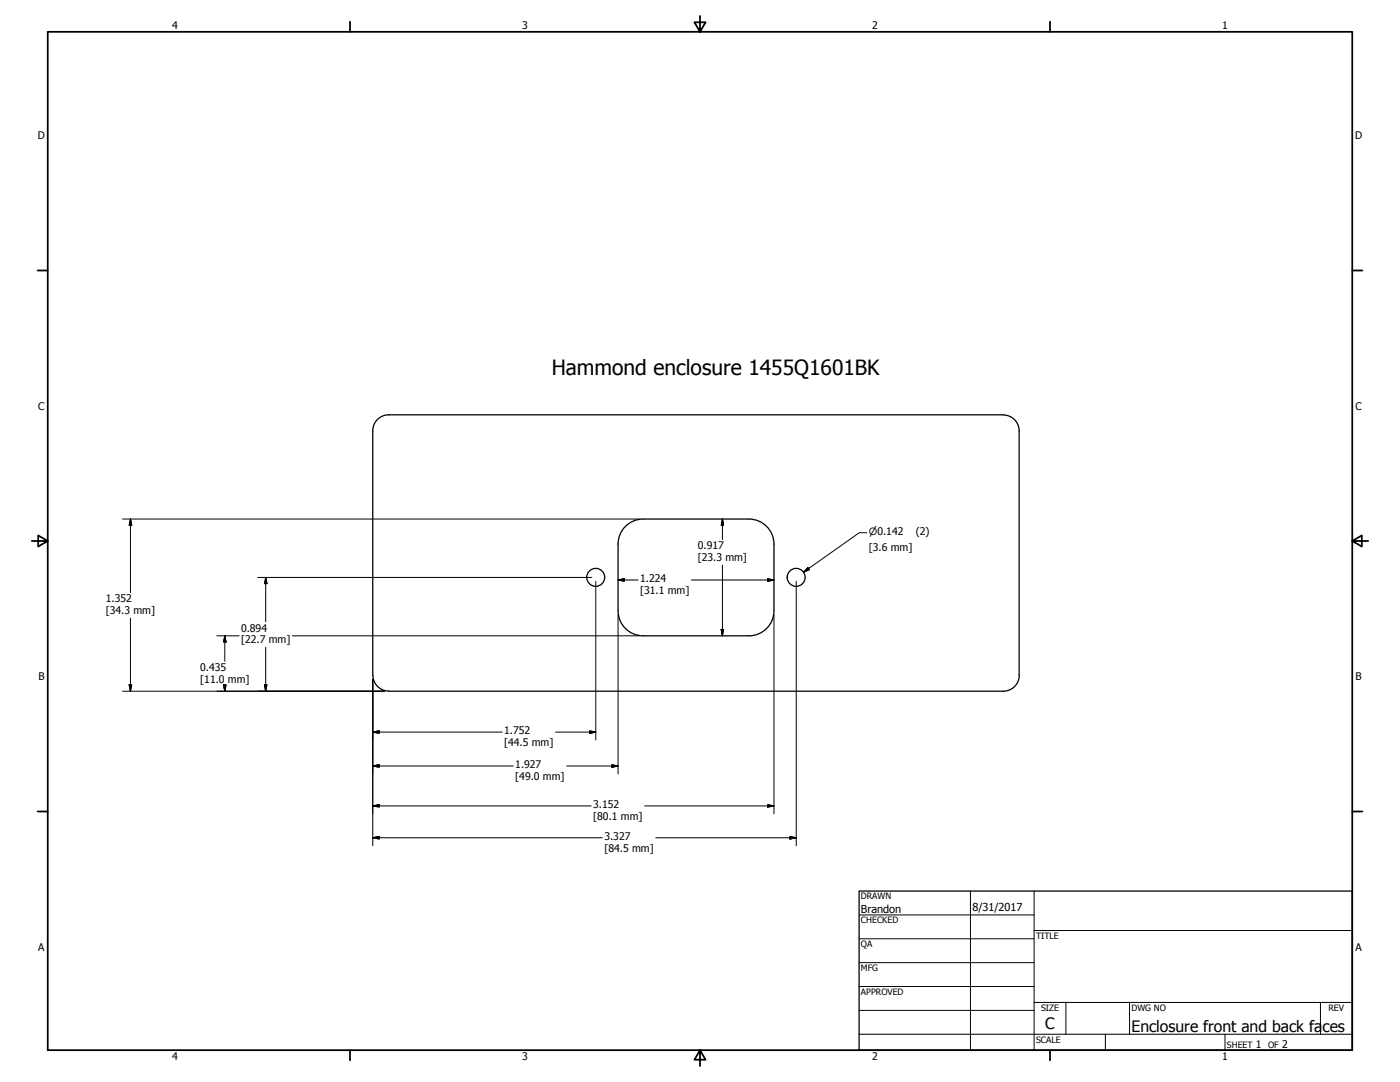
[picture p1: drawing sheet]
<svg xmlns="http://www.w3.org/2000/svg" width="559mm" height="432mm" viewBox="0 0 559 432" stroke-linecap="round" stroke-linejoin="round" font-family="sans-serif">
<!-- layer: Visible (ANSI) -->
<g fill="none" stroke="#000" stroke-width=".51">
<path d="M400.4 165.5h-245.2a6.4 6.4 0 0 0-6.4 6.4v97.6M400.5 165.6a6.3 6.3 0 0 1 6.3 6.3v97.6M298.9 207.1h-42.2a10 10 0 0 0-10 10v26.6M298.9 207.1a10 10 0 0 1 10 10v26.6M246.7 243.7a10 10 0 0 0 10 10M256.7 253.7h42.2M308.9 243.7a10 10 0 0 1-10 10M148.8 269.5a6.3 6.3 0 0 0 6.4 6.3h245.2a6.4 6.4 0 0 0 6.4-6.3"/>
<circle cx="237.8" cy="230.4" r="3.6"/>
<circle cx="317.8" cy="230.4" r="3.6"/>
</g>
<!-- layer: Border (ANSI) -->
<g fill="none" stroke="#000" stroke-width=".7">
<path d="M19 12.7h520.8v406.4h-520.8zM139.7 8.6v4.1M279.4 6.3v6.4l-2.2-3.8h4.4l-2.2 3.8M419.1 8.6v4.1M15 107.9h4M539.8 107.9h4M12.7 215.9h6.3l-3.8-2.2v4.4l3.8-2.2M539.8 215.9l3.8 2.2v-4.4l-3.8 2.2h6.3M15 323.8h4M539.8 323.8h4M139.7 419.1v4.1M279.4 419.1l2.2 3.8h-4.4l2.2-3.8v6.3"/>
<path d="M419.1 419.1v4.1"/>
</g>
<!-- layer: Title (ANSI) -->
<g fill="none" stroke="#000" stroke-width=".4">
<path d="M387.3 355.6v63.5M412.7 355.6v63.5M342.9 365.1h69.8M342.9 374.6h69.8M412.7 371.3h127.1M342.9 384.2h69.8M342.9 393.7h69.8M342.9 412.7h196.9M342.9 403.2h69.8M412.7 400h127.1M425.4 400v12.7M441.2 412.7v6.4"/>
<path d="M450.8 400v12.7M488.9 412.7v6.4M527 400v12.7"/>
</g>
<path d="M342.9 355.6h196.9v63.5h-196.9z" fill="none" stroke="#000" stroke-width=".51"/>
<!-- layer: Dimension (ANSI) -->
<g fill="none" stroke="#000" stroke-width=".4">
<path d="M48.9 207.1h206.2M52.1 207.1l.5 2.5h-1zM52.1 207.1v29.4M288.4 207.1l.4 2.5h-1zM288.4 207.1v8.2M345.9 212.6h-2.9l-22.3 15.7M102.9 230.4h133.3M106 230.4l.6 2.5h-1zM106 230.4v17.7M237.8 232v63.3M246.7 231.5l2.5-.6v1.1zM246.7 231.5h8"/>
<path d="M276 231.5h32.9M288.4 225.6v28.1M306.4 230.9l2.5 .6-2.5 .5zM317.8 232v105.5M322.5 226.5l.6 .8-2.4 1zM52.1 246.7v29.1M86.6 253.7h8.8M89.7 253.7l.5 2.5h-1zM89.7 253.7v10.2M106 258.3v17.5M116.7 253.7h138.4M246.7 245.3v63.6"/>
<path d="M287.8 251.2h1l-.4 2.5zM308.9 245.3v79.5M48.9 275.8h104.6M51.6 273.3h1l-.5 2.5zM89.2 273.3h1l-.5 2.5zM89.7 273.3v2.5M105.6 273.3h1l-.6 2.5zM148.8 271.1v66.4M148.8 292.2l2.5-.5v1zM148.8 292.2h51.6M221.7 292.2h16.1M235.3 291.7l2.5 .5-2.5 .5z"/>
<path d="M148.8 305.7l2.5-.5v1zM148.8 305.7h56.1M226.2 305.7h20.5M244.2 305.2l2.5 .5-2.5 .5zM148.8 321.6l2.5-.5v1zM148.8 334.3l2.5-.5v1zM148.8 321.6h87.2M148.8 334.3h91.6M257.3 321.6h51.6M261.7 334.3h56.1M306.4 321.1l2.5 .5-2.5 .5zM315.3 333.8l2.5 .5-2.5 .5z"/>
</g>
<g fill="#000" stroke="#000" stroke-width=".4">
<path d="M52.1 207.1l.5 2.5zM52.1 207.1l.5 2.5h-1zM288.4 207.1l.4 2.5zM288.4 207.1l.4 2.5h-1zM106 230.4l.6 2.5zM106 230.4l.6 2.5h-1zM246.7 231.5l2.5-.6zM246.7 231.5l2.5-.6v1.1zM306.4 232l2.5-.5zM306.4 230.9l2.5 .6-2.5 .5zM322.5 226.5l-1.8 1.8zM322.5 226.5l.6 .8-2.4 1z"/>
<path d="M89.7 253.7l.5 2.5zM89.7 253.7l.5 2.5h-1zM287.8 251.2l.6 2.5zM287.8 251.2h1l-.4 2.5zM51.6 273.3l.5 2.5zM51.6 273.3h1l-.5 2.5zM89.2 273.3l.5 2.5zM89.2 273.3h1l-.5 2.5zM105.6 273.3l.4 2.5zM105.6 273.3h1l-.6 2.5zM148.8 292.2l2.5-.5zM148.8 292.2l2.5-.5v1z"/>
<path d="M235.3 292.7l2.5-.5zM235.3 291.7l2.5 .5-2.5 .5zM148.8 305.7l2.5-.5zM148.8 305.7l2.5-.5v1zM244.2 306.2l2.5-.5zM244.2 305.2l2.5 .5-2.5 .5zM148.8 321.6l2.5-.5zM148.8 321.6l2.5-.5v1zM148.8 334.3l2.5-.5zM148.8 334.3l2.5-.5v1zM306.4 322.1l2.5-.5zM306.4 321.1l2.5 .5-2.5 .5z"/>
<path d="M315.3 334.8l2.5-.5zM315.3 333.8l2.5 .5-2.5 .5z"/>
</g>
<text font-size="8.4" x="220.2" y="149.8">Hammond enclosure 1455Q1601BK</text>
<g font-size="6.3">
<text x="417.2" y="410.6">C</text>
<text x="451.6" y="411.9">Enclosure front and back fa</text>
<text x="527.8" y="411.9">ces</text>
</g>
<g font-size="4.4">
<text x="343.7" y="364.3">Brandon</text>
<text x="388.1" y="363.7">8/31/2017</text>
</g>
<g font-size="4.2">
<text x="68.7" y="11.7">4</text>
<text x="208.4" y="11.7">3</text>
<text x="348.1" y="11.7">2</text>
<text x="487.8" y="11.7">1</text>
<text x="15.1" y="55.5">D</text>
<text x="540.9" y="55.5">D</text>
<text x="15.2" y="163.4">C</text>
<text x="541" y="163.4">C</text>
<text x="365.5" y="213.7">(2)</text>
<text x="278.5" y="219.2">0.917</text>
<text x="346.8" y="219.7">[3.6 mm]</text>
<text x="278.5" y="223.9">[23.3 mm]</text>
<text x="255.5" y="232.4">1.224</text>
<text x="255.5" y="237">[31.1 mm]</text>
<text x="42.2" y="240.3">1.352</text>
<text x="42.2" y="245">[34.3 mm]</text>
<text x="96.2" y="252">0.894</text>
<text x="96.2" y="256.7">[22.7 mm]</text>
<text x="79.9" y="267.8">0.435</text>
<text x="15.3" y="271.4">B</text>
<text x="79.9" y="272.5">[11.0 mm]</text>
<text x="541.1" y="271.4">B</text>
<text x="201.2" y="293.1">1.752</text>
<text x="201.2" y="297.8">[44.5 mm]</text>
<text x="205.7" y="306.6">1.927</text>
<text x="205.7" y="311.3">[49.0 mm]</text>
<text x="236.8" y="322.6">3.152</text>
<text x="236.8" y="327.3">[80.1 mm]</text>
<text x="241.2" y="335.3">3.327</text>
<text x="241.2" y="340">[84.5 mm]</text>
<text x="15.2" y="379.3">A</text>
<text x="541" y="379.3">A</text>
<text x="501.3" y="418.3">1</text>
<text x="511.8" y="418.3">2</text>
<text x="68.7" y="423.2">4</text>
<text x="208.4" y="423.2">3</text>
<text x="348.1" y="423.2">2</text>
<text x="487.8" y="423.2">1</text>
</g>
<text font-size="4" x="346.8" y="213.7">⌀0.142</text>
<g font-size="3.5">
<text x="343.7" y="358.9">DRAWN</text>
<text x="343.7" y="368.5">CHECKED</text>
<text x="413.5" y="374.6">TITLE</text>
<text x="343.7" y="378">QA</text>
<text x="343.7" y="387.5">MFG</text>
<text x="343.7" y="397.1">APPROVED</text>
<text x="415.5" y="403.4">SIZE</text>
<text x="451.6" y="403.4">DWG NO</text>
<text x="530.3" y="403.4">REV</text>
<text x="413.5" y="416.1">SCALE</text>
<text x="489.7" y="418.3">SHEET</text>
<text x="506.2" y="418.3">OF</text>
</g>
</svg>
